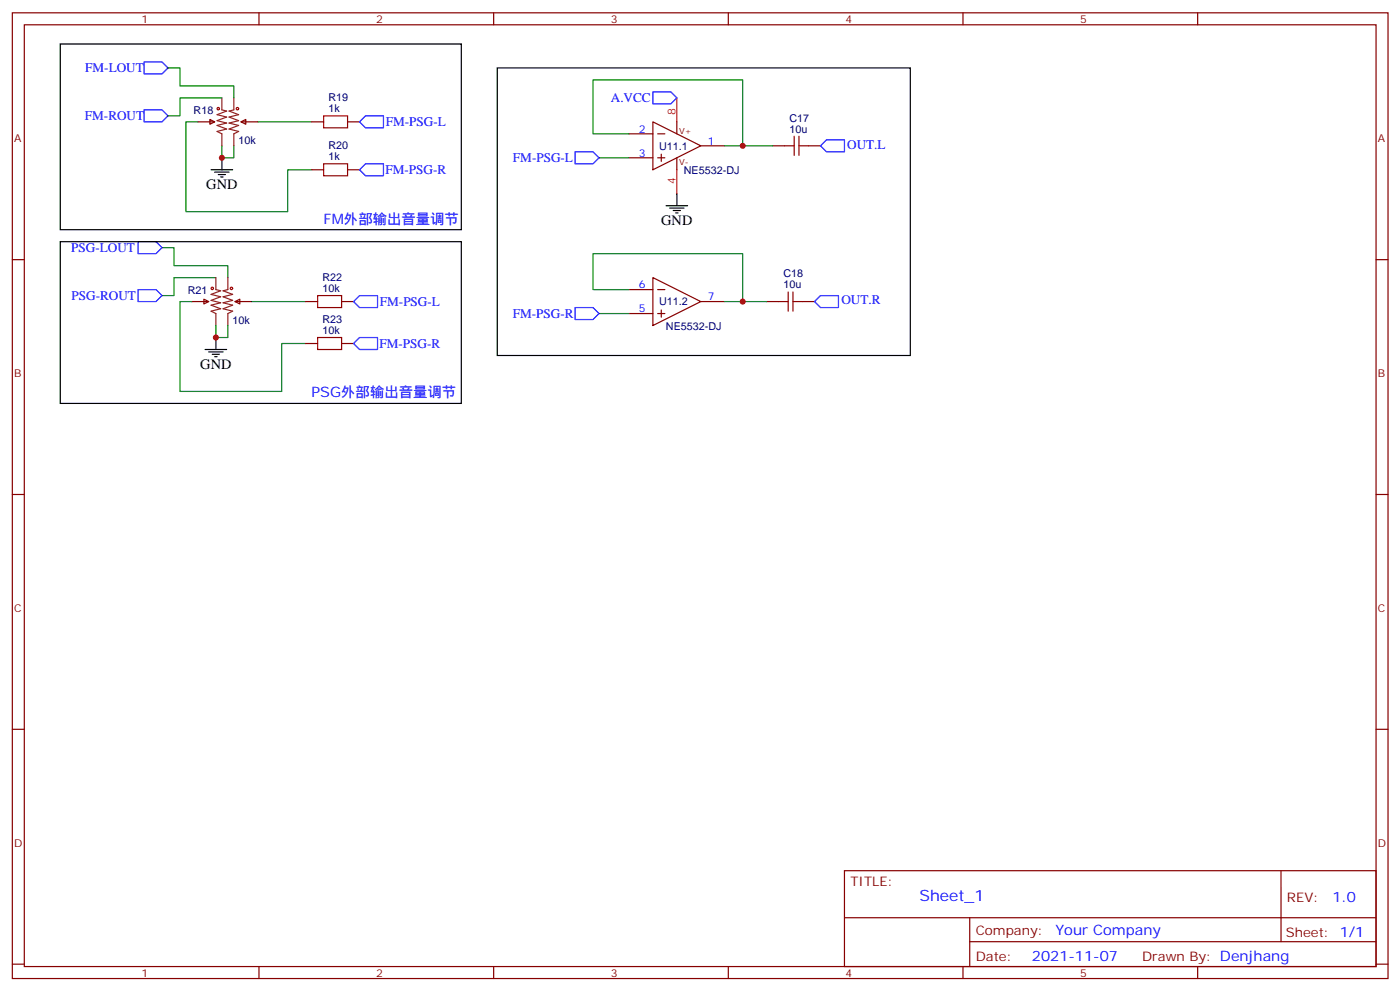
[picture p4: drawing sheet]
<svg xmlns="http://www.w3.org/2000/svg" width="413mm" height="292mm" viewBox="0 0 413 292" stroke-linecap="round" stroke-linejoin="round" font-family="sans-serif">
<g fill="none" stroke="#870000" stroke-width=".35">
<path d="M3.6 3.8h405.4v284.3h-405.4zM7.2 7.3h398.2v277.3h-398.2zM76.3 3.8v3.5M145.5 3.8v3.5M214.6 3.8v3.5M283.7 3.8v3.5M352.9 3.8v3.5M58.3 35.9h5M61.8 35.2l1.5 .7-1.5 .7zM71 35.9l1.4-.7v1.4zM71 35.9h5M91.8 35.9h3.6"/>
<path d="M102.4 35.9h3.5M185.3 39.4h7.1M192.4 35.9l14.1 7-14.1 7.1zM193.8 39.4h2.1M199.4 35.9v3.5M91.8 50h3.6M102.4 50h3.5M185.3 46.5h7.1M193.8 46.5h2.1M194.8 45.4v2.1M199.4 46.5v3.5M206.5 42.9h7"/>
<path d="M227.6 42.9h3.6M238.2 42.9h3.6M3.6 76.4h3.6M405.4 76.4h3.6M56.6 88.8h4.9M60.1 88.1l1.4 .7-1.4 .7zM69.3 88.8l1.4-.7v1.4zM69.3 88.8h4.9M90.1 88.8h3.5M100.6 88.8h3.6M185.3 85.3h7.1M185.3 92.3h7.1"/>
<path d="M192.4 81.7l14.1 7.1-14.1 7zM193.8 85.3h2.1M193.8 92.3h2.1M194.8 91.3v2.1M206.5 88.8h7M225.9 88.8h3.5M236.5 88.8h3.5M90.1 101.1h3.5M100.6 101.1h3.6M3.6 145.6h3.6M405.4 145.6h3.6M3.6 214.7h3.6"/>
<path d="M405.4 214.7h3.6M248.8 256.4h156.6v28.2h-156.6zM377.4 256.4v20.9M248.8 270.2h156.5M285.7 277.3h119.6M285.7 270.2v14.1M3.6 283.9h3.6M76.3 284.6v3.5M145.5 284.6v3.5M214.6 284.6v3.5M283.7 284.6v3.5M352.9 284.6v3.5"/>
<path d="M405.4 283.9h3.6"/>
</g>
<g fill="none" stroke="#00f" stroke-width=".35">
<path d="M42.4 18.2h5.3l1.8 1.8-1.8 1.8h-5.3zM42.4 32.3h5.3l1.8 1.8-1.8 1.8h-5.3zM105.9 35.9l1.8-1.8h5.3v3.5h-5.3zM192.4 27.1h5.3l1.7 1.7-1.7 1.8h-5.3zM105.9 50l1.8-1.8h5.3v3.6h-5.3zM169.4 44.7h5.3l1.8 1.8-1.8 1.7h-5.3zM241.8 42.9l1.7-1.7h5.3v3.5h-5.3zM40.7 71.2h5.3l1.7 1.7-1.7 1.8h-5.3zM40.7 85.3h5.3l1.7 1.7-1.7 1.8h-5.3zM104.2 88.8l1.7-1.8h5.3v3.6h-5.3zM169.4 90.6h5.3l1.8 1.7-1.8 1.8h-5.3zM240 88.8l1.8-1.8h5.3v3.6h-5.3z"/>
<path d="M104.2 101.1l1.7-1.7h5.3v3.5h-5.3z"/>
</g>
<g fill="none" stroke="#008700" stroke-width=".35">
<path d="M49.5 20h3.5v5.3h15.9v3.5M58.3 35.9h-3.5v26.4h30v-12.3h7M65.4 28.8h-12.4v5.3h-3.5M76 35.9h15.8M185.3 39.4h-10.6v-15.9h44.1v19.4h-5.3M65.4 42.9v3.6h3.5v-3.6M176.5 46.5h8.8M218.8 42.9h8.8M47.7 72.9h3.6v5.3h15.8v3.5M56.6 88.8h-3.6v26.5h30v-14.2h7.1M63.6 81.7h-12.3v5.3h-3.6M63.6 95.8v3.6h3.5v-3.6"/>
<path d="M74.2 88.8h15.9M176.5 92.3h8.8M185.3 85.3h-10.6v-10.6h44.1v14.1h-5.3M218.8 88.8h7.1"/>
</g>
<g fill="none" stroke="#a10000" stroke-width=".35">
<path d="M95.4 34.1h7v3.5h-7zM95.4 48.2h7v3.6h-7zM231.2 42.9h2.8M234 40.1v5.7M235.4 40.1v5.7M235.4 42.9h2.8M93.6 87h7v3.6h-7zM93.6 99.4h7v3.5h-7zM229.4 88.8h2.8M232.2 86v5.6M233.6 86v5.6M233.6 88.8h2.9"/>
<circle cx="64.3" cy="32" r=".35"/>
<circle cx="70" cy="32" r=".35"/>
<circle cx="62.5" cy="84.9" r=".35"/>
<circle cx="68.2" cy="84.9" r=".35"/>
</g>
<path d="M65.4 28.8v3.5l1.4 .4-2.8 1.1 2.8 .7-2.8 1 2.8 .7-2.8 .7 2.8 1.1-2.8 .7 1.4 .7v3.5M68.9 28.8v3.5l-1.4 .4 2.8 1.1-2.8 .7 2.8 1-2.8 .7 2.8 .7-2.8 1.1 2.8 .7-1.4 .7v3.5M63.6 81.7v3.6l1.4 .3-2.8 1.1 2.8 .7-2.8 1 2.8 .7-2.8 .8 2.8 1-2.8 .7 1.4 .7v3.5M67.1 81.7v3.6l-1.4 .3 2.8 1.1-2.8 .7 2.8 1-2.8 .7 2.8 .8-2.8 1 2.8 .7-1.4 .7v3.5" fill="none" stroke="#8c2424" stroke-width=".35"/>
<g fill="none" stroke="#000" stroke-width=".35">
<path d="M17.7 12.9h118.2v54.7h-118.2zM62.2 50h6.3M63.3 50.7h4.2M64.3 51.4h2.1M65 52.1h.7M65.4 46.5v3.5M199.4 57v3.6M17.7 71.2h118.2v47.6h-118.2zM196.3 60.6h6.3M197.3 61.3h4.2M198.4 62h2.1M199.1 62.7h.7"/>
<path d="M63.6 99.4v3.5M60.4 102.9h6.4M61.5 103.6h4.2M62.5 104.3h2.2M63.3 105h.7"/>
</g>
<path d="M199.4 28.8v7.1M199.4 50v7" fill="none" stroke="#f00" stroke-width=".35"/>
<g fill="#c00">
<circle cx="63.6" cy="99.4" r=".88"/>
<circle cx="65.4" cy="46.5" r=".88"/>
<circle cx="218.8" cy="42.9" r=".88"/>
<circle cx="218.8" cy="88.8" r=".88"/>
</g>
<path d="M146.5 20h121.7v84.7h-121.7z" fill="none" stroke="#000" stroke-width=".35"/>
<text font-size="4.6" fill="#00f" x="270.9" y="265.4">Sheet_1</text>
<g font-size="4.2">
<text x="60.8" y="55.6">GND</text>
<text x="194.8" y="66.2">GND</text>
<text x="59" y="108.5">GND</text>
</g>
<g font-size="4.2" fill="#00f">
<text x="95.4" y="65.9">FM外部输出音量调节</text>
<text x="91.8" y="117">PSG外部输出音量调节</text>
<text x="392.6" y="265.6">1.0</text>
<text x="311" y="275.2">Your Company</text>
<text x="304.1" y="283">2021-11-07</text>
</g>
<g font-size="3.9" fill="#00f">
<text x="25.1" y="21.3">FM-LOUT</text>
<text x="25" y="35.4">FM-ROUT</text>
<text x="180" y="30">A.VCC</text>
<text x="113.7" y="37.1">FM-PSG-L</text>
<text x="151.1" y="47.7">FM-PSG-L</text>
<text x="249.6" y="43.8">OUT.L</text>
<text x="113.6" y="51.2">FM-PSG-R</text>
<text x="21" y="74.2">PSG-LOUT</text>
<text x="21.1" y="88.2">PSG-ROUT</text>
<text x="111.9" y="90">FM-PSG-L</text>
<text x="247.9" y="89.6">OUT.R</text>
<text x="151.1" y="93.5">FM-PSG-R</text>
<text x="111.8" y="102.3">FM-PSG-R</text>
</g>
<g font-size="3.9" fill="#800">
<text x="250.6" y="260.9">TITLE:</text>
<text x="379.2" y="265.6">REV:</text>
<text x="287.5" y="275.1">Company:</text>
<text x="378.9" y="275.8">Sheet: 1/1</text>
<text x="287.5" y="282.8">Date:</text>
<text x="336.5" y="282.9">Drawn By: Denjhang</text>
</g>
<g font-size="3.2" fill="#800">
<text x="41.7" y="6.8">1</text>
<text x="110.9" y="6.8">2</text>
<text x="180" y="6.8">3</text>
<text x="249.2" y="6.8">4</text>
<text x="318.3" y="6.8">5</text>
<text x="4.2" y="41.9">A</text>
<text x="406" y="41.9">A</text>
<text x="4.2" y="111">B</text>
<text x="406" y="111">B</text>
<text x="4.2" y="180.2">C</text>
<text x="406" y="180.2">C</text>
<text x="4.2" y="249.3">D</text>
<text x="406" y="249.3">D</text>
<text x="41.7" y="287.6">1</text>
<text x="110.9" y="287.6">2</text>
<text x="180" y="287.6">3</text>
<text x="249.2" y="287.6">4</text>
<text x="318.3" y="287.6">5</text>
</g>
<g font-size="3.2" fill="#000080">
<text x="96.8" y="29.9">R19</text>
<text x="57.1" y="33.5">R18</text>
<text x="96.8" y="33.1">1k</text>
<text x="232.6" y="35.8">C17</text>
<text x="232.6" y="39.1">10u</text>
<text x="70.3" y="42.3">10k</text>
<text x="96.8" y="47.2">1k</text>
<text x="96.8" y="44">R20</text>
<text x="194.2" y="44.1">U11.1</text>
<text x="201.5" y="51.2">NE5532-DJ</text>
<text x="95" y="82.8">R22</text>
<text x="230.8" y="81.7">C18</text>
<text x="55.3" y="86.4">R21</text>
<text x="95" y="86">10k</text>
<text x="194.2" y="89.9">U11.2</text>
<text x="230.8" y="84.9">10u</text>
<text x="68.5" y="95.3">10k</text>
<text x="95" y="95.1">R23</text>
<text x="95" y="98.3">10k</text>
<text x="196.2" y="97">NE5532-DJ</text>
</g>
<g font-size="3.2" fill="#f00">
<text x="199.1" y="33.8" transform="rotate(-90 199.1 33.8)">8</text>
<text x="199.1" y="54.1" transform="rotate(-90 199.1 54.1)">4</text>
</g>
<g font-size="3.2" fill="#00f">
<text x="188.2" y="39.1">2</text>
<text x="188.2" y="46.1">3</text>
<text x="208.6" y="42.6">1</text>
<text x="188.2" y="84.9">6</text>
<text x="208.6" y="88.4">7</text>
<text x="188.2" y="92">5</text>
</g>
<g font-size="2.5" fill="#800">
<text x="200.1" y="39.4">V+</text>
<text x="200.1" y="48.6">V-</text>
</g>
</svg>
